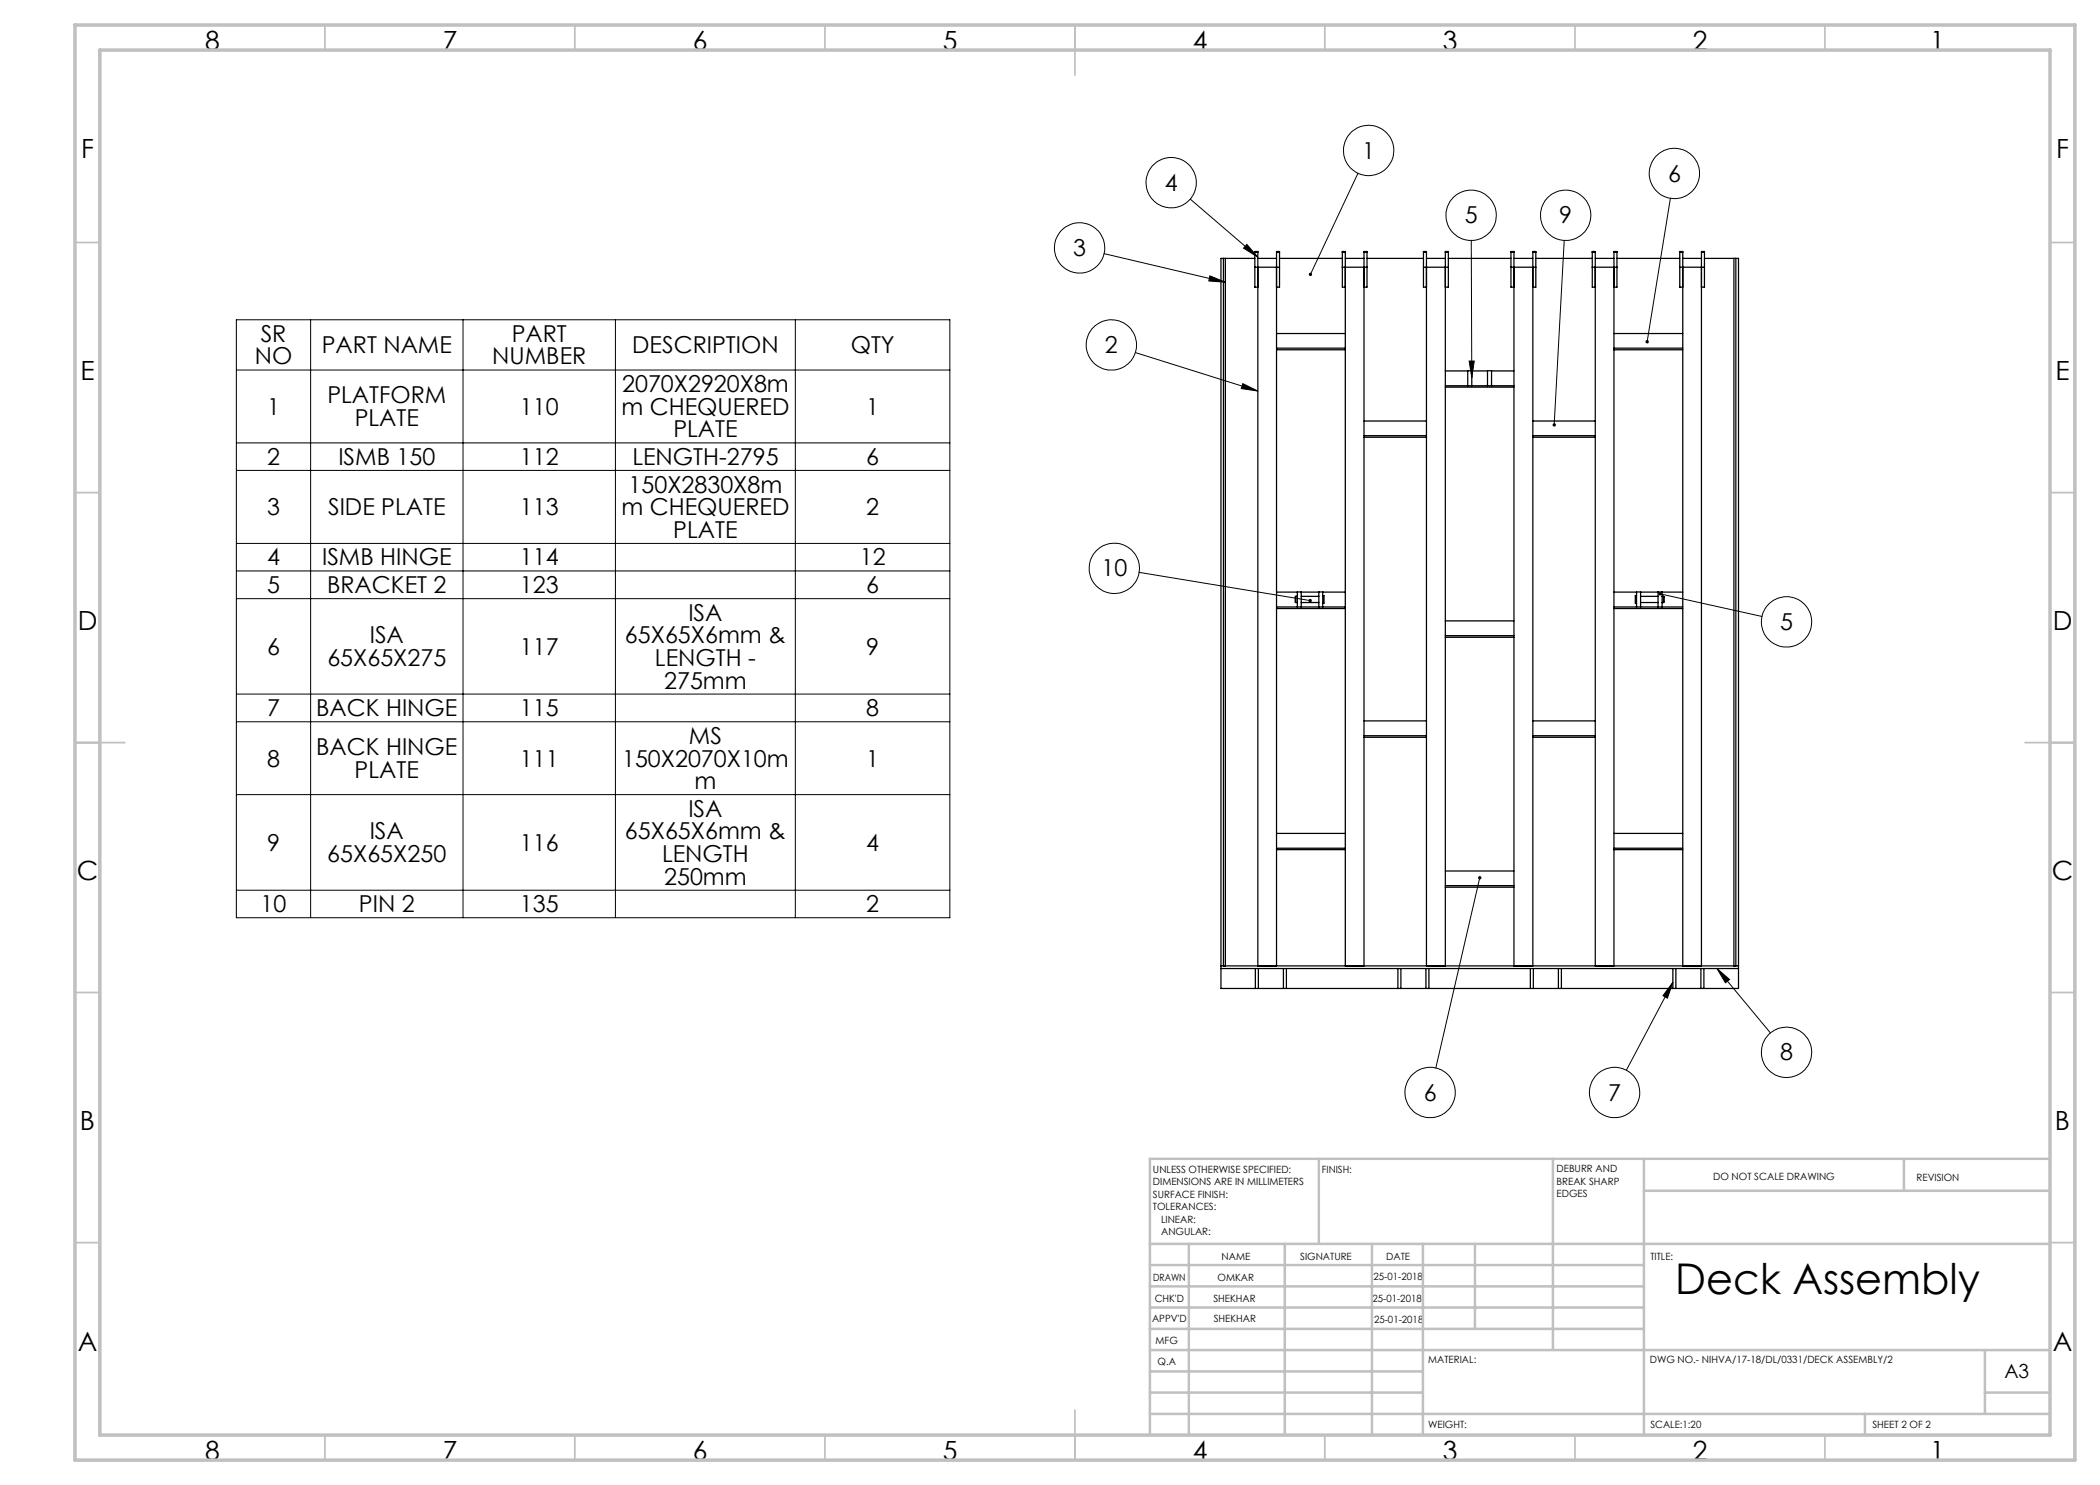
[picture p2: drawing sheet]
<svg xmlns="http://www.w3.org/2000/svg" width="420mm" height="297mm" viewBox="0 0 420 297" stroke-linecap="round" stroke-linejoin="round" font-family="sans-serif">
<g fill="none" stroke="#000" stroke-width=".2">
<path d="M238.1 39.8l13.5 11.6M271.6 34.6l-9.5 20.3M334.1 39.6l-4.7 28.8M220.8 50.7l24.3 5.7M242 55.2l3.1 1.2-3.3-.2zM249.4 48.9l2.2 2.5-2.9-1.8zM294.3 48.1l.1 27.4M312.8 48.1l-2 36.9M47.3 64h142.7v119.5h-142.7zM47.3 74h142.7M62.1 64v119.5M92.6 64v119.5"/>
<path d="M123.1 64v119.5M159.1 64v119.5M227.1 70.5l24.5 7.7M248.6 76.7l3 1.5-3.4-.5zM293.8 72.2h1.1l-.5 3.3zM47.3 88.6h142.7M47.3 94.1h142.7M47.3 108.7h142.7M47.3 114.2h142.7M47.3 119.7h142.7M227.8 114.5l34.2 5.6M332 118.8l20.4 4.5"/>
<path d="M47.3 138.8h142.7M47.3 144.4h142.7M47.3 158.9h142.7M47.3 178h142.7M295.9 175.6l-8.7 38M334.6 196.5l-1.1 3.1-.9-.5zM334.6 196.5l-9.3 17.6M343.4 193.7l2.5 2.2-.8 .7zM343.4 193.7l10.7 12.9"/>
<circle cx="234.2" cy="36.5" r="5"/>
<circle cx="273.7" cy="30.1" r="5"/>
<circle cx="334.9" cy="34.7" r="5"/>
<circle cx="215.9" cy="49.6" r="5"/>
<circle cx="294.2" cy="43.1" r="5"/>
<circle cx="313.1" cy="43.1" r="5"/>
<circle cx="222.3" cy="69" r="5"/>
<circle cx="222.9" cy="113.7" r="5"/>
<circle cx="357.3" cy="124.4" r="5"/>
<circle cx="286" cy="218.5" r="5"/>
<circle cx="322.9" cy="218.5" r="5"/>
<circle cx="357.3" cy="210.5" r="5"/>
</g>
<g fill="none" stroke="#c0c0c0" stroke-width=".35">
<path d="M65 5v5M115 5v5M165 5v5M215 5v10M265 5v5M315 5v5M365 5v5M15 48.5h5M410 48.5h5M15 98.5h5M410 98.5h5M15 148.5h10"/>
<path d="M405 148.5h10M15 198.5h5M410 198.5h5M15 248.5h5M410 248.5h5M65 287v5M115 287v5M165 287v5M215 282v10M265 287v5M315 287v5M365 287v5"/>
</g>
<g fill="none" stroke="#c0c0c0" stroke-width=".5">
<path d="M263.8 231.8v17M310.6 231.8v38.2M328.8 231.8v55.2M328.8 238.2h81.2M380.8 231.8v6.4M410 231.8h-180v55.2M230 248.8h180M230 257.3h98.8M230 253h98.8M237.8 248.8v38.2M257 248.8v38.2M274.4 248.8v38.2"/>
<path d="M284.6 248.8v38.2M295 248.8v17M230 265.8h98.8M230 261.5h98.8M230 278.5h54.6M230 274.3h54.6M230 270h180M397 278.5h13M397 270v12.8M230 282.8h180M373 282.8v4.2"/>
</g>
<path d="M15 5h400v287h-400zM20 10h390v277h-390z" fill="none" stroke="#c0c0c0" stroke-width=".7"/>
<path d="M248.6 76.7l3 1.5-3.4-.5zM261.9 54.6l-.1 .5 .1 .1 .2-.3-.2 .3a.34 .34 0 0 0 .5-.4 .34 .34 0 0 0-.5-.2zM249.4 48.9l2.2 2.5-2.9-1.8zM242 55.2l3.1 1.2-3.3-.2zM329.1 68.2a.34 .34 0 0 0 .3 .5v-.3v.3a.34 .34 0 0 0 .3-.5 .34 .34 0 0 0-.6 0zM331.8 118.5l-.1 .2 .3 .1-.3-.1a.35 .35 0 0 0 .4 .4 .35 .35 0 0 0 .2-.5 .35 .35 0 0 0-.5-.1zM343.4 193.7l2.5 2.2-.8 .7zM334.6 196.5l-1.1 3.1-.9-.5zM295.8 175.3a.34 .34 0 0 0-.1 .5 .34 .34 0 0 0 .5-.1 .34 .34 0 0 0-.2-.5l-.1 .4 .1-.4zM310.7 84.7l-.1 .1a.34 .34 0 0 0-.1 .3 .34 .34 0 0 0 .3 .2v-.3v.3a.35 .35 0 0 0 .4-.4 .35 .35 0 0 0-.5-.2zM261.8 119.9a.34 .34 0 0 0 .1 .5 .34 .34 0 0 0 .5-.2l-.4-.1 .4 .1a.33 .33 0 0 0-.2-.4 .33 .33 0 0 0-.4 .1zM293.8 72.2h1.1l-.5 3.3z" fill="#000"/>
<g fill="none" stroke="#000" stroke-width=".25">
<path d="M244.7 51.7v141.5M245.1 51.7v141.5M251 50.4v-.1h.6v.1M251 51.7h-6.8v146h103.5v-146h-6.8M251 53.4h4.9M251 50.4h.6M251 50.4v7h.6M251.6 50.4v142.8M251.6 51.7h3.7M255.3 50.4v-.1h.6v.1M255.3 50.4h.6M255.3 50.4v142.8"/>
<path d="M255.9 50.4v7h-.6M255.9 51.7h12.6M268.5 50.4v-.1h.6v.1M268.5 53.4h4.9M268.5 50.4h.6M268.5 50.4v7h.6M269.1 50.4v142.8M269.1 51.7h3.7M272.8 50.4v-.1h.6v.1M272.8 50.4h.6M272.8 50.4v142.8M273.4 50.4v7h-.6"/>
<path d="M273.4 51.7h11.3M284.7 50.4v-.1h.6v.1M284.7 53.4h5M284.7 50.4h.6M284.7 50.4v7h.6M285.3 50.4v142.8M285.3 51.7h3.8M289.1 50.4v-.1h.6v.1M289.1 50.4h.6M289.1 50.4v142.8M289.7 50.4v7h-.6M289.7 51.7h12.5"/>
<path d="M302.2 50.4v-.1h.6v.1M302.2 53.4h5M302.2 50.4h.6M302.2 50.4v7h.6M302.8 50.4v142.8M302.8 51.7h3.8M306.6 50.4v-.1h.6v.1M306.6 50.4h.6M306.6 50.4v142.8M307.2 50.4v7h-.6M307.2 51.7h11.3M318.5 50.4v-.1h.6v.1"/>
<path d="M318.5 53.4h4.9M318.5 50.4h.6M318.5 50.4v7h.6M319.1 50.4v142.8M319.1 51.7h3.7M322.8 50.4v-.1h.6v.1M322.8 50.4h.6M322.8 50.4v142.8M323.4 50.4v7h-.6M323.4 51.7h12.6M336 50.4v-.1h.5v.1M336 53.4h4.9"/>
<path d="M336 50.4h.5M336 50.4v7h.5M336.5 50.4v142.8M336.5 51.7h3.8M340.3 50.4v-.1h.6v.1M340.3 50.4v142.8M340.3 50.4h.6M340.9 50.4v7h-.6M346.8 51.7v141.5M347.2 51.7v141.5M255.3 69.6h13.8M255.3 70h13.8"/>
<path d="M255.3 66.7h13.8M289.1 77.1h13.7M289.1 77.4h13.7M289.1 74.2h4.4M293.5 77.1v-2.9h.9v2.9M294.4 74.2h3.1M297.5 77.1v-2.9h.8v2.9M298.3 74.2h4.5M322.8 69.6h13.7M322.8 70h13.7M322.8 66.7h13.7M272.8 87.5h12.5"/>
<path d="M272.8 87.1h12.5M272.8 84.2h12.5M306.6 87.5h12.5M306.6 87.1h12.5M306.6 84.2h12.5M255.3 118.4h13.8M259.2 119.3h.3M259.2 119.3v1.2M259.2 119.3l-.2 .1 .2 1.1M259.5 118.4v3M260.2 119.3h3.6M260.2 118.4v3"/>
<path d="M263.8 118.4v3M264.5 119.1h.3v1.5h-.3M264.5 118.4v3M322.8 118.4h13.7M327.3 119.1h-.2v1.5h.2M327.3 118.4v3M328.1 119.3h3.5M328.1 118.4v3M331.6 118.4v3M332.4 119.3h.3M332.4 118.4v3M332.7 119.3v1.2"/>
<path d="M332.7 119.3l.1 .1-.1 1.1M255.3 121.4h13.8M255.3 121.7h13.8M259.2 120.5h.3M260.2 120.5h3.6M289.1 127.5h13.7M289.1 127.1h13.7M289.1 124.2h13.7M322.8 121.4h13.7M322.8 121.7h13.7M328.1 120.5h3.5M332.4 120.5h.3"/>
<path d="M272.8 147.1h12.5M272.8 147.5h12.5M272.8 144.2h12.5M306.6 147.1h12.5M306.6 147.5h12.5M306.6 144.2h12.5M255.3 169.6h13.8M255.3 169.9h13.8M255.3 166.7h13.8M289.1 177.4h13.7M289.1 177.1h13.7M289.1 174.2h13.7"/>
<path d="M322.8 169.6h13.7M322.8 169.9h13.7M322.8 166.7h13.7M244.2 193.2h103.5M244.2 193.7h103.5M251.1 193.7v4M251.7 193.7v4M256.7 193.7v4M257.3 193.7v4M279.6 193.7v4M280.2 193.7v4M285.2 193.7v4"/>
<path d="M285.8 193.7v4M306.1 193.7v4M306.7 193.7v4M311.7 193.7v4M312.3 193.7v4M334.6 193.7v4M335.2 193.7v4M340.2 193.7v4M340.8 193.7v4"/>
</g>
<text font-size="8.5" x="335.1" y="258.8">Deck Assembly</text>
<g font-size="5.3">
<text x="41" y="9.9">8</text>
<text x="88.5" y="9.9">7</text>
<text x="138.5" y="9.9">6</text>
<text x="188.5" y="9.9">5</text>
<text x="238.5" y="9.9">4</text>
<text x="288.5" y="9.9">3</text>
<text x="338.5" y="9.9">2</text>
<text x="386" y="9.9">1</text>
<text x="16.2" y="31.7">F</text>
<text x="411.2" y="31.7">F</text>
<text x="16.1" y="75.9">E</text>
<text x="411.1" y="75.9">E</text>
<text x="15.5" y="125.9">D</text>
<text x="410.5" y="125.9">D</text>
<text x="15.4" y="175.9">C</text>
<text x="410.4" y="175.9">C</text>
<text x="16" y="225.9">B</text>
<text x="411" y="225.9">B</text>
<text x="15.5" y="270.2">A</text>
<text x="410.5" y="270.2">A</text>
<text x="41" y="291.9">8</text>
<text x="88.5" y="291.9">7</text>
<text x="138.5" y="291.9">6</text>
<text x="188.5" y="291.9">5</text>
<text x="238.5" y="291.9">4</text>
<text x="288.5" y="291.9">3</text>
<text x="338.5" y="291.9">2</text>
<text x="386" y="291.9">1</text>
</g>
<g font-size="4.7">
<text x="272.4" y="31.7">1</text>
<text x="233" y="38.1">4</text>
<text x="333.6" y="36.3">6</text>
<text x="292.9" y="44.7">5</text>
<text x="311.9" y="44.7">9</text>
<text x="214.6" y="51.2">3</text>
<text x="52.1" y="68.4">SR</text>
<text x="64.4" y="70.6">PART NAME</text>
<text x="102.3" y="68.4">PART</text>
<text x="126.5" y="70.6">DESCRIPTION</text>
<text x="170.1" y="70.6">QTY</text>
<text x="221" y="70.6">2</text>
<text x="51" y="72.9">NO</text>
<text x="98.5" y="72.9">NUMBER</text>
<text x="53.4" y="82.9">1</text>
<text x="65.5" y="80.7">PLATFORM</text>
<text x="104" y="82.9">110</text>
<text x="124.3" y="82.9">m CHEQUERED</text>
<text x="124.4" y="78.4">2070X2920X8m</text>
<text x="173.3" y="82.9">1</text>
<text x="70.9" y="85.2">PLATE</text>
<text x="134.7" y="87.5">PLATE</text>
<text x="53.4" y="93">2</text>
<text x="67.7" y="93">ISMB 150</text>
<text x="104" y="93">112</text>
<text x="126.5" y="93">LENGTH-2795</text>
<text x="173.3" y="93">6</text>
<text x="125.7" y="98.5">150X2830X8m</text>
<text x="53.4" y="103">3</text>
<text x="65.6" y="103">SIDE PLATE</text>
<text x="104" y="103">113</text>
<text x="124.3" y="103">m CHEQUERED</text>
<text x="134.7" y="107.6">PLATE</text>
<text x="173.2" y="103">2</text>
<text x="53.4" y="113.1">4</text>
<text x="64.4" y="113.1">ISMB HINGE</text>
<text x="104" y="113.1">114</text>
<text x="172" y="113.1">12</text>
<text x="53.4" y="118.6">5</text>
<text x="65.4" y="118.6">BRACKET 2</text>
<text x="104" y="118.6">123</text>
<text x="173.2" y="118.6">6</text>
<text x="220.3" y="115.3">10</text>
<text x="137.7" y="124.1">ISA</text>
<text x="356" y="126">5</text>
<text x="53.4" y="130.9">6</text>
<text x="73.9" y="128.7">ISA</text>
<text x="104" y="130.9">117</text>
<text x="125" y="128.7">65X65X6mm &amp;</text>
<text x="173.2" y="130.9">9</text>
<text x="65.5" y="133.2">65X65X275</text>
<text x="131" y="133.2">LENGTH -</text>
<text x="132.8" y="137.7">275mm</text>
<text x="53.4" y="143.3">7</text>
<text x="63.2" y="143.3">BACK HINGE</text>
<text x="104" y="143.3">115</text>
<text x="173.2" y="143.3">8</text>
<text x="137.8" y="148.8">MS</text>
<text x="53.4" y="153.3">8</text>
<text x="63.2" y="151">BACK HINGE</text>
<text x="70.9" y="155.6">PLATE</text>
<text x="104" y="153.3">111</text>
<text x="124.4" y="153.3">150X2070X10m</text>
<text x="173.2" y="153.3">1</text>
<text x="138.9" y="157.8">m</text>
<text x="73.9" y="167.9">ISA</text>
<text x="125" y="167.9">65X65X6mm &amp;</text>
<text x="137.7" y="163.4">ISA</text>
<text x="53.4" y="170.1">9</text>
<text x="65.5" y="172.4">65X65X250</text>
<text x="104" y="170.1">116</text>
<text x="132.4" y="172.4">LENGTH</text>
<text x="173.2" y="170.1">4</text>
<text x="132.8" y="176.9">250mm</text>
<text x="52.1" y="182.5">10</text>
<text x="71.8" y="182.5">PIN 2</text>
<text x="104" y="182.5">135</text>
<text x="173.2" y="182.5">2</text>
<text x="356" y="212.1">8</text>
<text x="284.7" y="220.1">6</text>
<text x="321.6" y="220.1">7</text>
</g>
<text font-size="3.9" x="400.9" y="275.5">A3</text>
<g font-size="2">
<text x="230.6" y="234.6">UNLESS OTHERWISE SPECIFIED:</text>
<text x="230.6" y="237.1">DIMENSIONS ARE IN MILLIMETERS</text>
<text x="230.6" y="239.6">SURFACE FINISH:</text>
<text x="264.4" y="234.6">FINISH:</text>
<text x="311.3" y="234.5">DEBURR AND</text>
<text x="311.3" y="237">BREAK SHARP</text>
<text x="311.3" y="239.5">EDGES</text>
<text x="342.6" y="236">DO NOT SCALE DRAWING</text>
<text x="383.3" y="236.2">REVISION</text>
<text x="230.6" y="242.1">TOLERANCES:</text>
<text x="232.2" y="244.6">LINEAR:</text>
<text x="232.2" y="247.1">ANGULAR:</text>
<text x="244.3" y="252">NAME</text>
<text x="260" y="251.9">SIGNATURE</text>
<text x="277.2" y="251.9">DATE</text>
<text x="330.1" y="251.9">TITLE:</text>
<text x="230.6" y="256.1">DRAWN</text>
<text x="243.5" y="256.1">OMKAR</text>
<text x="274.7" y="255.9">25-01-2018</text>
<text x="230.9" y="260.3">CHK'D</text>
<text x="242.7" y="260.3">SHEKHAR</text>
<text x="274.5" y="260.3">25-01-2018</text>
<text x="230.4" y="264.4">APPV'D</text>
<text x="231.1" y="268.8">MFG</text>
<text x="242.8" y="264.4">SHEKHAR</text>
<text x="274.8" y="264.6">25-01-2018</text>
<text x="231.5" y="273">Q.A</text>
<text x="285.6" y="272.5">MATERIAL:</text>
<text x="330" y="272.5">DWG NO.- NIHVA/17-18/DL/0331/DECK ASSEMBLY/2</text>
<text x="285.6" y="285.5">WEIGHT:</text>
<text x="330.1" y="285.6">SCALE:1:20</text>
<text x="374.5" y="285.6">SHEET 2 OF 2</text>
</g>
</svg>
